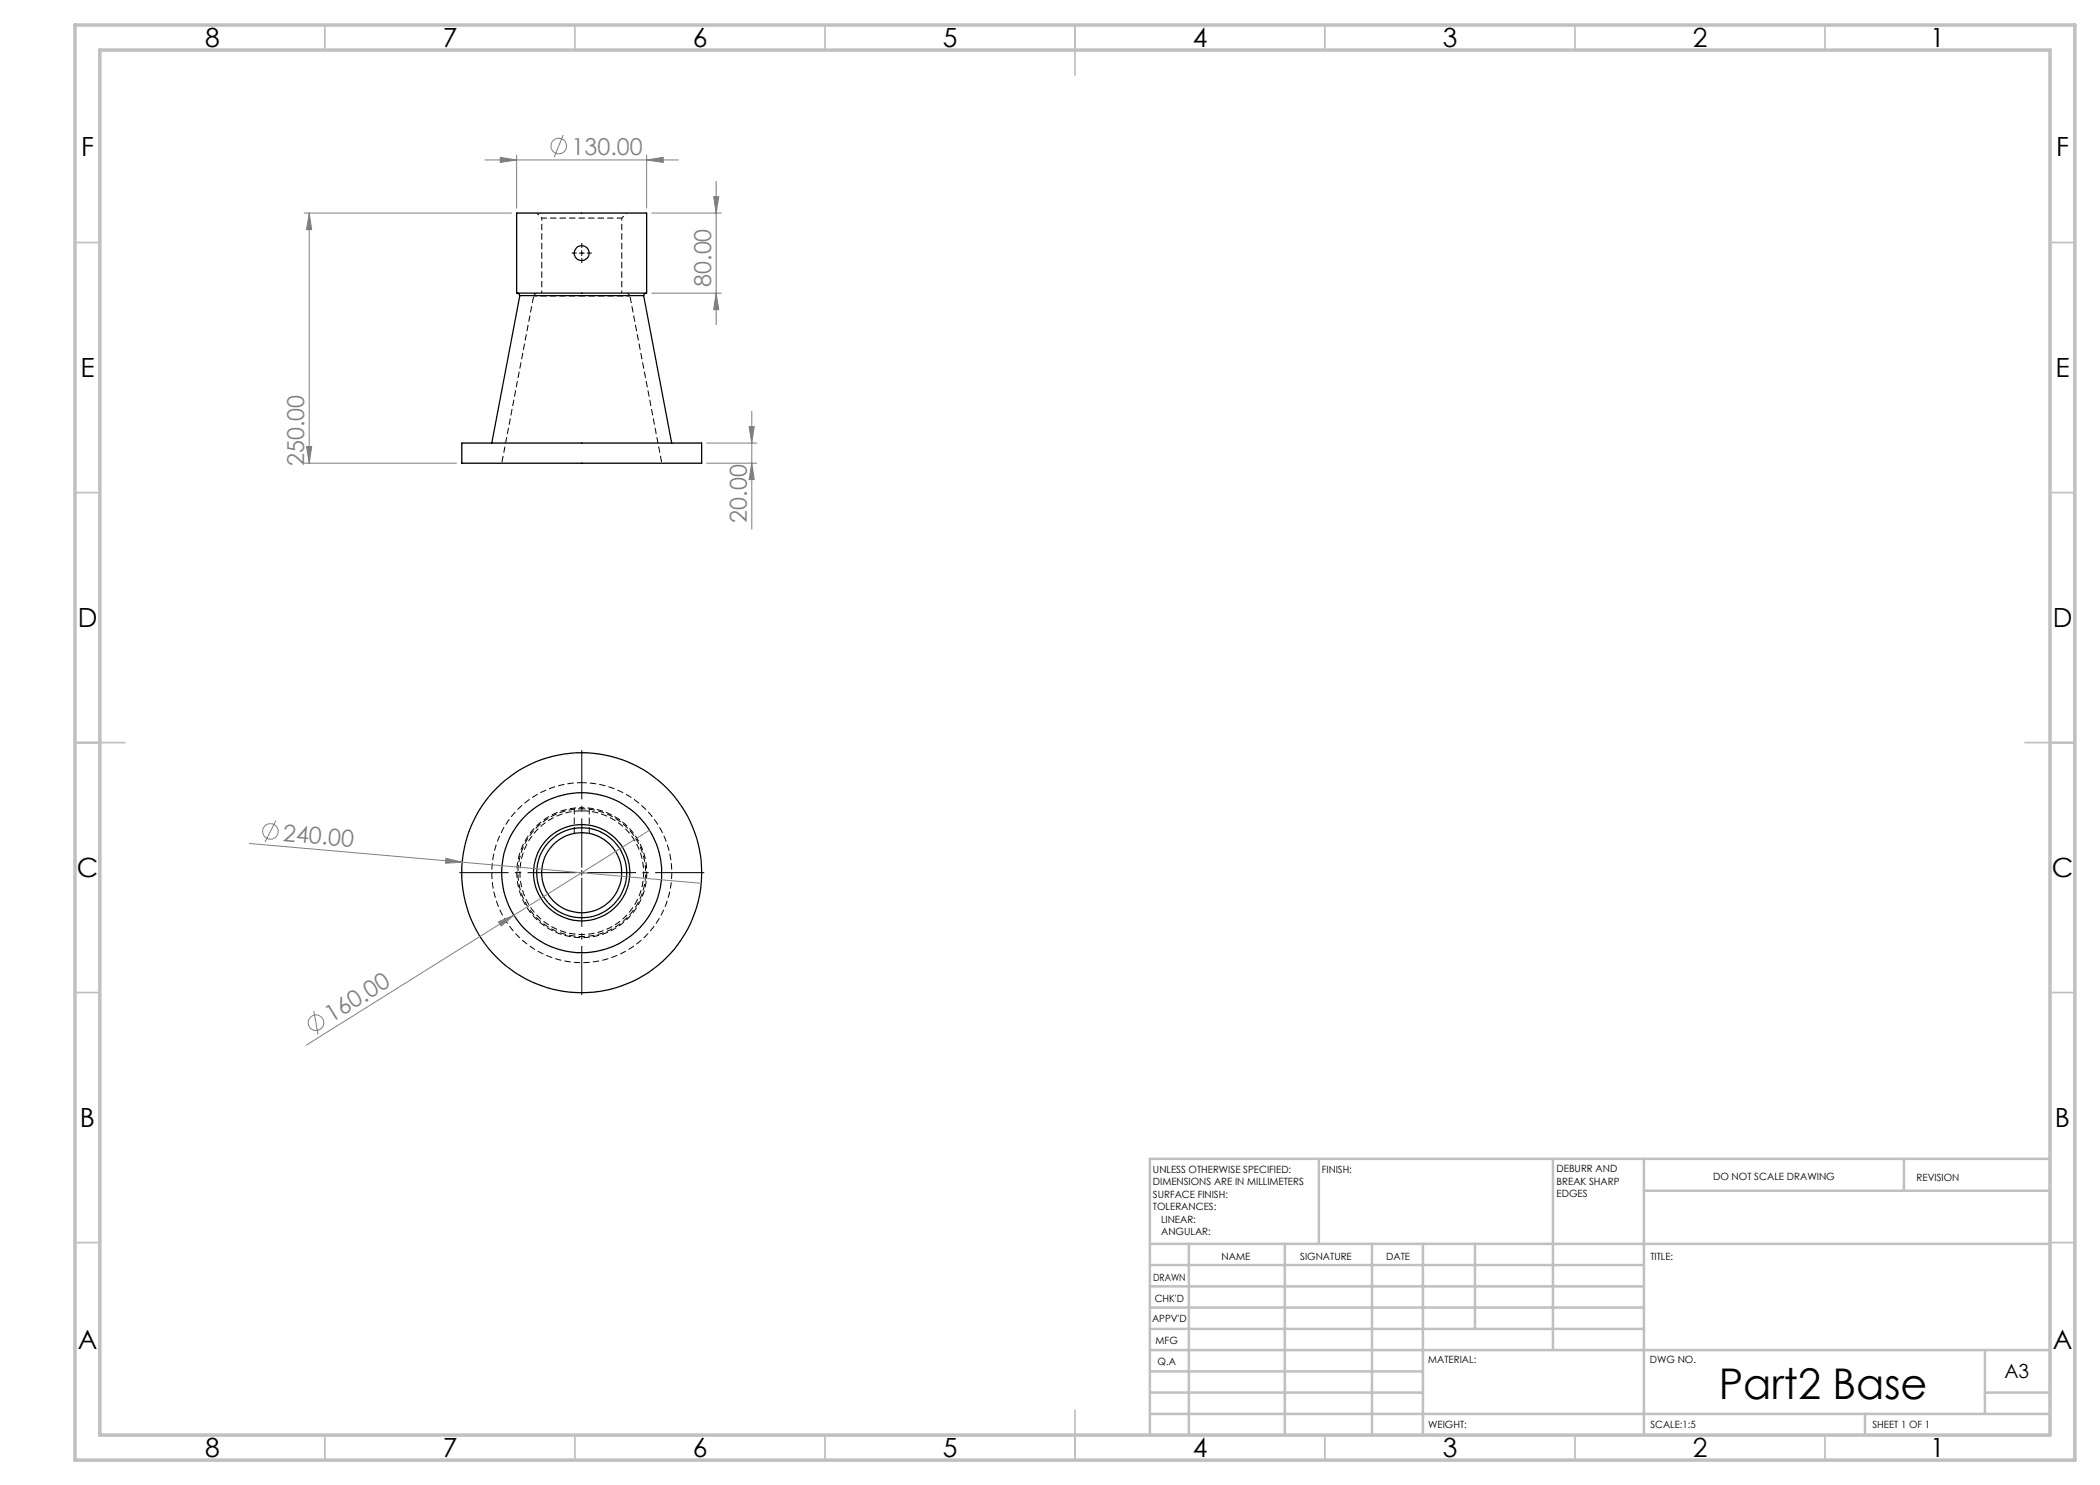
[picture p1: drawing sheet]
<svg xmlns="http://www.w3.org/2000/svg" width="420mm" height="297mm" viewBox="0 0 420 297" stroke-linecap="round" stroke-linejoin="round" font-family="sans-serif">
<path d="M106.7 59.2h9.7M116.4 59.2h9.6" fill="none" stroke="#000" stroke-width=".2" stroke-dasharray="1.3 .6" stroke-dashoffset=".6" stroke-linecap="butt"/>
<path d="M108.4 43.6h16M116.4 156.5a18 18 0 0 1 15.7 26.7 18 18 0 0 1-31 .9 18 18 0 0 1 14.2-27.5l1.1-.1" fill="none" stroke="#000" stroke-width=".2" stroke-dasharray="1.3 .6" stroke-dashoffset=".3" stroke-linecap="butt"/>
<path d="M106.7 59.2l-6.3 33.4M132.4 92.6l-6.4-33.4" fill="none" stroke="#000" stroke-width=".2" stroke-dasharray="1.3 .6" stroke-dashoffset="-.2" stroke-linecap="butt"/>
<path d="M107.4 58.6l-.7 .6M126 59.2l-.6-.6" fill="none" stroke="#000" stroke-width=".2" stroke-dasharray="1.3 .6" stroke-dashoffset=".4" stroke-linecap="butt"/>
<path d="M107.4 42.6l1 1M124.4 43.6l1-1" fill="none" stroke="#000" stroke-width=".2" stroke-dasharray="1.3 .6" stroke-dashoffset=".7" stroke-linecap="butt"/>
<path d="M108.4 43.6v15M124.4 58.6v-15M116.4 161.5a13 13 0 0 1 11.4 19.3 13 13 0 0 1-22.4 .7 13 13 0 0 1 10.1-19.9l.9-.1" fill="none" stroke="#000" stroke-width=".2" stroke-dasharray="1.3 .6" stroke-dashoffset=".8" stroke-linecap="butt"/>
<g fill="none" stroke="#000" stroke-width=".25">
<path d="M103.3 42.6h26v16h-26zM103.6 58.6l.4 .5M104 59.1h24.7M104 59.1l-5.6 29.5M128.7 59.1l5.6 29.5M129.1 58.6l-.4 .5M92.4 88.6h47.9v4h-47.9z"/>
<circle cx="116.3" cy="50.6" r="1.49"/>
<circle cx="116.3" cy="174.5" r="16"/>
<circle cx="116.3" cy="174.5" r="8"/>
<circle cx="116.3" cy="174.6" r="24"/>
<circle cx="116.3" cy="174.5" r="9.6"/>
<circle cx="116.3" cy="174.6" r="9"/>
</g>
<path d="M116.4 161.8a12.8 12.8 0 0 1 11.2 18.9 12.8 12.8 0 0 1-22 .7 12.8 12.8 0 0 1 9.9-19.6h.9" fill="none" stroke="#000" stroke-width=".2" stroke-dasharray="1.3 .6" stroke-dashoffset=".5" stroke-linecap="butt"/>
<path d="M116.4 162.2a12.4 12.4 0 0 1 10.8 18.3 12.4 12.4 0 0 1-21.3 .7 12.4 12.4 0 0 1 9.6-19h.9" fill="none" stroke="#000" stroke-width=".2" stroke-dasharray="1.3 .6" stroke-dashoffset="-.1" stroke-linecap="butt"/>
<path d="M114.9 161.6v5.1M117.9 166.7v-5.1" fill="none" stroke="#000" stroke-width=".2" stroke-dasharray="1.3 .6" stroke-linecap="butt"/>
<g fill="none" stroke="#808080" stroke-width=".2">
<path d="M97 32h38.7M100 31.5l3.3 .5-3.3 .5zM103.3 31v10.6M112.6 27l-1.8 4.4M129.3 32l3.3-.5v1zM129.3 31v10.6M142.7 39.3h1.1l-.6 3.3zM143.2 36.3v28.7M60.8 42.6h41.5M61.8 42.6l.5 3.3h-1zM61.8 42.6v50M130.4 58.6h13.9"/>
<path d="M130.4 42.6h13.9M143.2 58.6l.6 3.3h-1.1zM60.8 92.6h30.5M61.3 89.3h1l-.5 3.3zM141.3 92.6h10M141.3 88.6h10M149.8 85.3h1l-.4 3.3zM150.4 82.3v23.5M150.4 92.6l.4 3.3h-1zM49.8 168.7l90.5 8M55.2 164.1l-2.2 4.3M89.2 171.7l3.2 .7-3.3 .2z"/>
<path d="M129.9 166l-27.1 17.1M99.7 184.4l3.1-1.3-2.5 2.1zM102.8 183.1l-41.5 25.9M62.8 202.2l.8 4.7"/>
<circle cx="111.7" cy="29.2" r="1.56"/>
<circle cx="54.1" cy="166.3" r="1.56"/>
<circle cx="63.2" cy="204.5" r="1.56"/>
</g>
<path d="M115.4 174.5h-23.5M116.4 173.5v-23.5M116.4 175.5v23.5M117.4 174.5h23.5" fill="none" stroke="#000" stroke-width=".2" stroke-dasharray="15.2 1.3 1.3 1.3" stroke-dashoffset="5.4" stroke-linecap="butt"/>
<path d="M115.4 50.6h-1M116.4 49.6v-1M116.4 51.6v1M117.4 50.6h1" fill="none" stroke="#000" stroke-width=".2" stroke-dasharray="15.2 1.3 1.3 1.3" stroke-linecap="butt"/>
<path d="M115.9 50.6h.9M116.3 50.1v1M115.9 174.6h.9M116.3 174.1v.9" fill="none" stroke="#000" stroke-width=".2"/>
<g fill="none" stroke="#c0c0c0" stroke-width=".35">
<path d="M65 5v5M115 5v5M165 5v5M215 5v10M265 5v5M315 5v5M365 5v5M15 48.5h5M410 48.5h5M15 98.5h5M410 98.5h5M15 148.5h10"/>
<path d="M405 148.5h10M15 198.5h5M410 198.5h5M15 248.5h5M410 248.5h5M65 287v5M115 287v5M165 287v5M215 282v10M265 287v5M315 287v5M365 287v5"/>
</g>
<g fill="none" stroke="#c0c0c0" stroke-width=".5">
<path d="M263.8 231.8v17M310.6 231.8v38.2M328.8 231.8v55.2M328.8 238.2h81.2M380.8 231.8v6.4M410 231.8h-180v55.2M230 248.8h180M230 257.3h98.8M230 253h98.8M237.8 248.8v38.2M257 248.8v38.2M274.4 248.8v38.2"/>
<path d="M284.6 248.8v38.2M295 248.8v17M230 265.8h98.8M230 261.5h98.8M230 278.5h54.6M230 274.3h54.6M230 270h180M397 278.5h13M397 270v12.8M230 282.8h180M373 282.8v4.2"/>
</g>
<path d="M15 5h400v287h-400zM20 10h390v277h-390z" fill="none" stroke="#c0c0c0" stroke-width=".7"/>
<g fill="#808080">
<path d="M89.2 171.7l3.2 .7-3.3 .2z"/>
<path d="M99.7 184.4l3.1-1.3-2.5 2.1z"/>
<path d="M129.3 32l3.3-.5v1zM100 31.5l3.3 .5-3.3 .5z"/>
<path d="M150.4 92.6l.4 3.3h-1zM149.8 85.3h1l-.4 3.3zM143.2 58.6l.6 3.3h-1.1zM142.7 39.3h1.1l-.6 3.3z"/>
<path d="M61.8 42.6l.5 3.3h-1zM61.3 89.3h1l-.5 3.3z"/>
</g>
<text font-size="8.5" x="343.7" y="279.7">Part2 Base</text>
<g font-size="5.3">
<text x="41" y="9.5">8</text>
<text x="88.5" y="9.5">7</text>
<text x="138.5" y="9.5">6</text>
<text x="188.5" y="9.5">5</text>
<text x="238.5" y="9.5">4</text>
<text x="288.5" y="9.5">3</text>
<text x="338.5" y="9.5">2</text>
<text x="386" y="9.5">1</text>
<text x="16.2" y="31.3">F</text>
<text x="411.2" y="31.3">F</text>
<text x="16.1" y="75.5">E</text>
<text x="411.1" y="75.5">E</text>
<text x="15.5" y="125.5">D</text>
<text x="410.5" y="125.5">D</text>
<text x="15.4" y="175.5">C</text>
<text x="410.4" y="175.5">C</text>
<text x="16" y="225.5">B</text>
<text x="411" y="225.5">B</text>
<text x="15.5" y="269.8">A</text>
<text x="410.5" y="269.8">A</text>
<text x="41" y="291.5">8</text>
<text x="88.5" y="291.5">7</text>
<text x="138.5" y="291.5">6</text>
<text x="188.5" y="291.5">5</text>
<text x="238.5" y="291.5">4</text>
<text x="288.5" y="291.5">3</text>
<text x="338.5" y="291.5">2</text>
<text x="386" y="291.5">1</text>
</g>
<g font-size="4.7" fill="#808080">
<text x="114.3" y="30.9">130.00</text>
<text x="142.3" y="57.4" transform="rotate(-90 142.3 57.4)">80.00</text>
<text x="60.8" y="93.2" transform="rotate(-90 60.8 93.2)">250.00</text>
<text x="149.3" y="104.5" transform="rotate(-90 149.3 104.5)">20.00</text>
<text x="56.5" y="168.2" transform="rotate(5 56.5 168.2)">240.00</text>
<text x="66.3" y="204.6" transform="rotate(-32 66.3 204.6)">160.00</text>
</g>
<text font-size="3.9" x="400.9" y="275.5">A3</text>
<g font-size="2">
<text x="230.6" y="234.6">UNLESS OTHERWISE SPECIFIED:</text>
<text x="230.6" y="237.1">DIMENSIONS ARE IN MILLIMETERS</text>
<text x="230.6" y="239.6">SURFACE FINISH:</text>
<text x="264.4" y="234.6">FINISH:</text>
<text x="311.3" y="234.5">DEBURR AND</text>
<text x="311.3" y="237">BREAK SHARP</text>
<text x="311.3" y="239.5">EDGES</text>
<text x="342.6" y="236">DO NOT SCALE DRAWING</text>
<text x="383.3" y="236.2">REVISION</text>
<text x="230.6" y="242.1">TOLERANCES:</text>
<text x="232.2" y="244.6">LINEAR:</text>
<text x="232.2" y="247.1">ANGULAR:</text>
<text x="244.3" y="252">NAME</text>
<text x="260" y="251.9">SIGNATURE</text>
<text x="277.2" y="251.9">DATE</text>
<text x="330.1" y="251.9">TITLE:</text>
<text x="230.6" y="256.1">DRAWN</text>
<text x="230.9" y="260.3">CHK'D</text>
<text x="230.4" y="264.4">APPV'D</text>
<text x="231.1" y="268.8">MFG</text>
<text x="231.5" y="273">Q.A</text>
<text x="285.6" y="272.5">MATERIAL:</text>
<text x="330" y="272.5">DWG NO.</text>
<text x="285.6" y="285.5">WEIGHT:</text>
<text x="330.1" y="285.6">SCALE:1:5</text>
<text x="374.5" y="285.6">SHEET 1 OF 1</text>
</g>
</svg>
